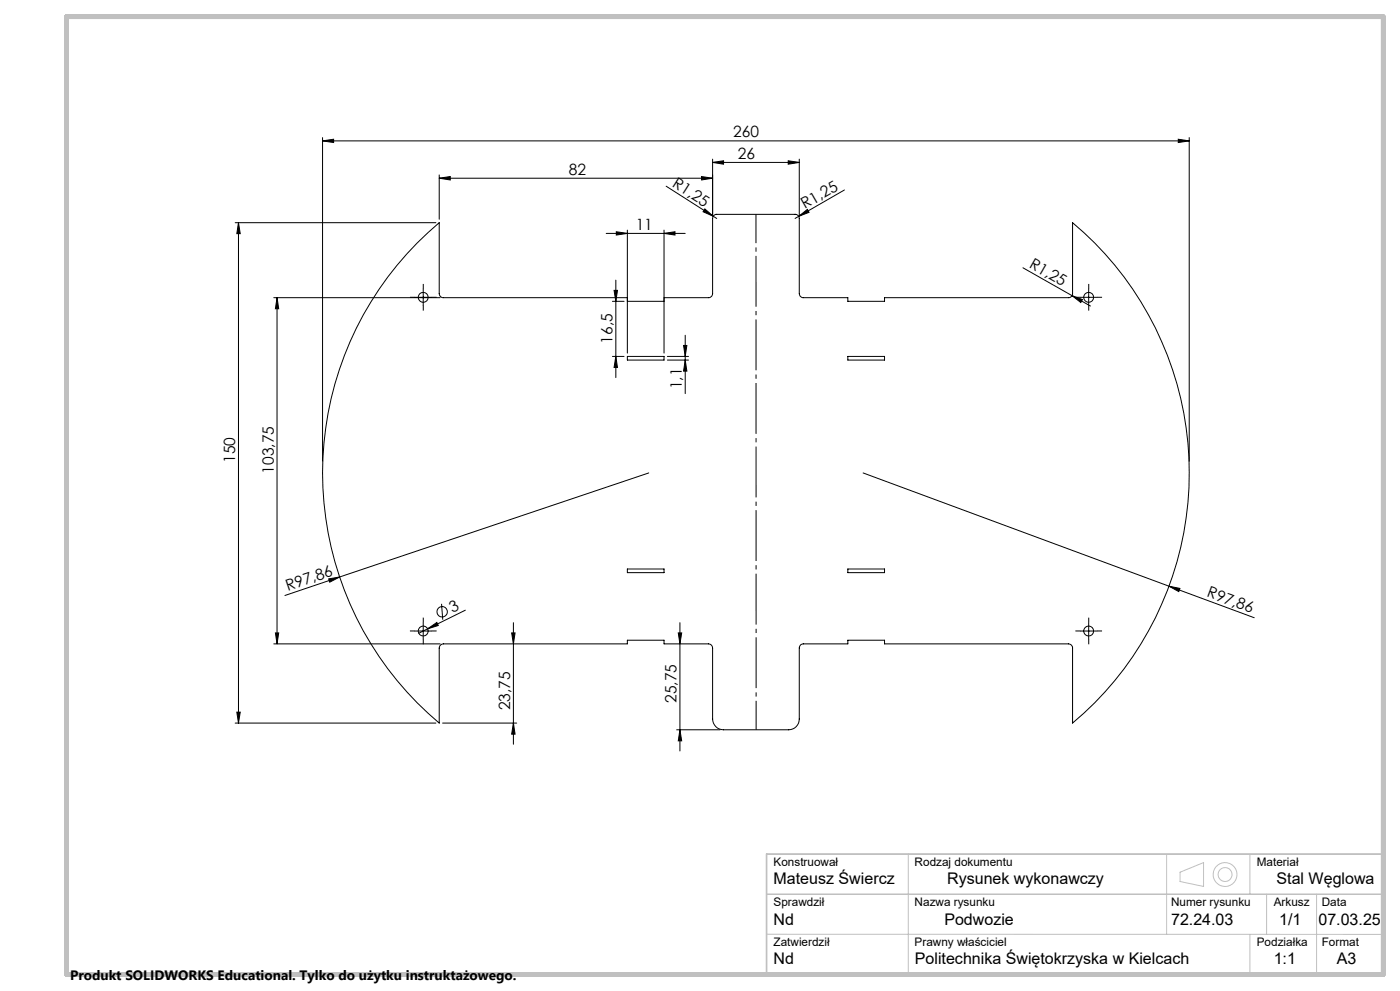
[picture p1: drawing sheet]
<svg xmlns="http://www.w3.org/2000/svg" width="420mm" height="297mm" viewBox="0 0 420 297" stroke-linecap="round" stroke-linejoin="round" font-family="sans-serif">
<g fill="none" stroke="#000" stroke-width=".3">
<path d="M96.8 42.2l3.3-.5v1zM96.8 41.2v97M96.8 42.2h260M131.8 53.4l3.3-.5v1zM131.8 52.4v13.3M131.8 53.4h82M199.8 55.8l14.2 9M210.5 52.9l3.3 .5-3.3 .5zM213.8 48.7l3.3-.5v1zM213.8 47.7v16.8M213.8 48.7h26M236.5 48.2l3.3 .5-3.3 .5z"/>
<path d="M239.8 47.7v16.8M253.3 56.9l-13.7 7.9M353.5 41.7l3.3 .5-3.3 .5zM356.8 41.2v97M70.6 66.7h60.2M71.5 66.7l.6 3.3h-1.1zM71.5 66.7v150M181.9 70h23.7M184.9 69.5l3.3 .5-3.3 .4zM188.2 69v36.8M199.2 70l3.3-.5v.9zM199.2 69v36.8"/>
<path d="M211.5 62.6l2.5 2.2-3.1-1.3zM214 64.8l1 .7M239.6 64.8l2.6-2 .5 .8zM239.6 64.8l-1.1 .7M82.1 89.2h49.9M83.1 89.2l.5 3.3h-1zM83.1 89.2v103.8M124.5 89.1h5M127 86.6v5M183.7 90.3h3.5M184.2 87h1l-.5 3.3zM184.7 84v29.2"/>
<path d="M188.2 89.2h-55.2a1.26 1.26 0 0 1-1.2-1.2v-21.3a97.8 97.8 0 0 0 0 150v-22.5a1.33 1.33 0 0 1 1.2-1.2h55.2v-1.1h11v1.1h13.3a1.26 1.26 0 0 1 1.3 1.2v21.3a3.3 3.3 0 0 0 3.3 3.2h19.5a3.2 3.2 0 0 0 3.2-3.2v-21.3a1.21 1.21 0 0 1 1.2-1.2h13.4v-1.1h11v1.1h55.1a1.26 1.26 0 0 1 1.3 1.2v22.5a97.8 97.8 0 0 0 0-150v21.3a1.21 1.21 0 0 1-1.3 1.2h-55.1v1.1h-11v-1.1h-13.4a1.21 1.21 0 0 1-1.2-1.2v-22.5a1.21 1.21 0 0 0-1.3-1.3h-23.5a1.21 1.21 0 0 0-1.2 1.3v22.5a1.21 1.21 0 0 1-1.3 1.2h-13.3M188.2 90.3h11M306.9 80.3l14.7 8.3M321.6 88.6l3.1 1.2-.5 .9zM321.6 88.6l5.5 3.1M324.1 89.1h5M326.6 86.6v5M183.7 106.8h3.5M184.7 106.8l.5 3.3h-1zM188.2 106.8h11v1.1h-11zM200.2 107.9h6.4M200.2 106.8h6.4"/>
<path d="M205.1 103.5h1l-.5 3.3zM205.6 100.5v17.5M205.6 107.9l.5 3.3h-1zM254.4 106.8h11v1.1h-11zM194.6 141.7l-92.7 31.2M258.9 141.7l91.8 34M98.6 173.5l3.3-.6-3 1.6zM101.9 172.9l-16.4 5.6M188.2 170.5h11v1.1h-11zM254.4 170.5h11v1.1h-11zM350.7 175.7l3.3 .7-.4 .9zM350.7 175.7l25.6 9.4"/>
<path d="M82.1 193h49.9M82.6 189.7h1l-.5 3.3zM124.5 189.1h5M127 186.6v5M128.3 188.5l2.8-2 .4 1zM128.3 188.5l-2.7 1.3M132.5 181l.3 4.7M139.6 182.9l-11.3 5.6M153.5 189.7h1l-.5 3.3zM154 186.6v36.5M203.5 189.7h1l-.5 3.3zM204 186.6v38.5"/>
<path d="M324.1 189.1h5M326.6 186.6v5M70.6 216.7h60.2M71 213.4h1.1l-.6 3.3zM132.8 216.7h22.2M154 216.7l.5 3.3h-1zM203 218.7h13M204 218.7l.5 3.3h-1z"/>
<circle cx="127" cy="89.1" r="1.49"/>
<circle cx="326.6" cy="89.1" r="1.5"/>
<circle cx="127" cy="189.1" r="1.49"/>
<circle cx="132.7" cy="183.3" r="1.56"/>
<circle cx="326.6" cy="189.1" r="1.5"/>
</g>
<g fill="none" stroke="#c0c0c0" stroke-width=".3">
<path d="M230 256h185M272.5 256v36M350 256v24M375 256v12M230 280h185M230 268h185M354 261.4l7.1-2.9v7.2l-7.1-1.5zM380 268v12M395 268v24M375 280v12"/>
<circle cx="367.5" cy="262.1" r="2.08"/>
<circle cx="367.5" cy="262.1" r="3.6"/>
</g>
<g fill="none" stroke="#000" stroke-width=".3" stroke-dasharray="15.2 1.3 1.3 1.3" stroke-linecap="butt">
<path d="M124.5 89.1h-1.5M127 86.6v-1.5M127 91.6v1.5M129.5 89.1h1.5M324.1 89.1h-1.5M326.6 86.6v-1.5M326.6 91.6v1.5M329.1 89.1h1.5M124.5 189.1h-1.5M127 186.6v-1.5M127 191.6v1.5M129.5 189.1h1.5"/>
<path d="M324.1 189.1h-1.5M326.6 186.6v-1.5M326.6 191.6v1.5M329.1 189.1h1.5"/>
</g>
<path d="M226.8 64.2v154.5" fill="none" stroke="#000" stroke-width=".3" stroke-dasharray="15.2 1.3 1.3 1.3" stroke-dashoffset="6.6" stroke-linecap="butt"/>
<g fill="#c0c0c0">
<path d="M19.8 148.5a.17 .17 0 0 1 .3 0 .17 .17 0 0 1-.3 0zM217.3 5a.2 .2 0 0 1 .4 0 .2 .2 0 0 1-.4 0zM414.8 148.5a.17 .17 0 0 1 .3 0 .17 .17 0 0 1-.3 0zM217.3 292a.2 .2 0 0 1 .4 0 .2 .2 0 0 1-.4 0z"/>
<path d="M19.8 248.5a.17 .17 0 0 1 .3 0 .17 .17 0 0 1-.3 0zM414.8 248.5a.17 .17 0 0 1 .3 0 .17 .17 0 0 1-.3 0zM19.8 198.5a.17 .17 0 0 1 .3 0 .17 .17 0 0 1-.3 0zM414.8 198.5a.17 .17 0 0 1 .3 0 .17 .17 0 0 1-.3 0zM19.8 148.5a.17 .17 0 0 1 .3 0 .17 .17 0 0 1-.3 0zM414.8 148.5a.17 .17 0 0 1 .3 0 .17 .17 0 0 1-.3 0zM19.8 98.5a.17 .17 0 0 1 .3 0 .17 .17 0 0 1-.3 0zM414.8 98.5a.17 .17 0 0 1 .3 0 .17 .17 0 0 1-.3 0zM19.8 48.5a.17 .17 0 0 1 .3 0 .17 .17 0 0 1-.3 0zM414.8 48.5a.17 .17 0 0 1 .3 0 .17 .17 0 0 1-.3 0zM67.3 5a.2 .2 0 0 1 .4 0 .2 .2 0 0 1-.4 0zM67.3 292a.2 .2 0 0 1 .4 0 .2 .2 0 0 1-.4 0zM117.3 5a.17 .17 0 0 1 .3 0 .17 .17 0 0 1-.3 0zM117.3 292a.17 .17 0 0 1 .3 0 .17 .17 0 0 1-.3 0zM167.3 5a.2 .2 0 0 1 .4 0 .2 .2 0 0 1-.4 0zM167.3 292a.2 .2 0 0 1 .4 0 .2 .2 0 0 1-.4 0zM217.3 5a.2 .2 0 0 1 .4 0 .2 .2 0 0 1-.4 0zM217.3 292a.2 .2 0 0 1 .4 0 .2 .2 0 0 1-.4 0zM267.3 5a.2 .2 0 0 1 .4 0 .2 .2 0 0 1-.4 0zM267.3 292a.2 .2 0 0 1 .4 0 .2 .2 0 0 1-.4 0zM317.3 5a.17 .17 0 0 1 .3 0 .17 .17 0 0 1-.3 0zM317.3 292a.17 .17 0 0 1 .3 0 .17 .17 0 0 1-.3 0zM367.3 5a.2 .2 0 0 1 .4 0 .2 .2 0 0 1-.4 0zM367.3 292a.2 .2 0 0 1 .4 0 .2 .2 0 0 1-.4 0z"/>
</g>
<path d="M415 256h-185v36" fill="none" stroke="#c0c0c0" stroke-width=".5"/>
<path d="M20 5h395v287h-395z" fill="none" stroke="#c0c0c0" stroke-width="1.4"/>
<g fill="#000">
<path d="M211.5 62.6l2.5 2.2-3.1-1.3zM239.6 64.8l2.6-2 .5 .8zM321.6 88.6l3.1 1.2-.5 .9zM98.6 173.5l3.3-.6-3 1.6zM350.7 175.7l3.3 .7-.4 .9zM128.3 188.5l2.8-2 .4 1z"/>
<path d="M131.8 53.4l3.3-.5v1zM210.5 52.9l3.3 .5-3.3 .5z"/>
<path d="M213.8 48.7l3.3-.5v1zM236.5 48.2l3.3 .5-3.3 .5z"/>
<path d="M353.5 41.7l3.3 .5-3.3 .5zM96.8 42.2l3.3-.5v1z"/>
<path d="M71.5 66.7l.6 3.3h-1.1zM71 213.4h1.1l-.6 3.3zM203.5 189.7h1l-.5 3.3zM204 218.7l.5 3.3h-1zM83.1 89.2l.5 3.3h-1zM82.6 189.7h1l-.5 3.3z"/>
<path d="M184.9 69.5l3.3 .5-3.3 .4zM199.2 70l3.3-.5v.9z"/>
<path d="M184.7 106.8l.5 3.3h-1zM184.2 87h1l-.5 3.3z"/>
<path d="M205.1 103.5h1l-.5 3.3zM205.6 107.9l.5 3.3h-1z"/>
<path d="M154 216.7l.5 3.3h-1zM153.5 189.7h1l-.5 3.3z"/>
</g>
<g font-size="4.8">
<text x="232.1" y="265">Mateusz Świercz</text>
<text x="284.1" y="265">Rysunek wykonawczy</text>
<text x="383" y="265">Stal Węglowa</text>
<text x="232.1" y="277.2">Nd</text>
<text x="283.3" y="277.2">Podwozie</text>
<text x="351.3" y="277.2">72.24.03</text>
<text x="383.8" y="277.2">1/1</text>
<text x="395.5" y="277.2">07.03.25</text>
<text x="232.1" y="289">Nd</text>
<text x="274.5" y="289">Politechnika Świętokrzyska w Kielcach</text>
<text x="382.1" y="289">1:1</text>
<text x="401" y="289">A3</text>
</g>
<g font-size="4.7">
<text x="220" y="41.2">260</text>
<text x="221.4" y="47.7">26</text>
<text x="170.6" y="52.4">82</text>
<text x="201.5" y="55.7" transform="rotate(32 201.5 55.7)">R1,25</text>
<text x="241.5" y="62.7" transform="rotate(-30 241.5 62.7)">R1,25</text>
<text x="190.7" y="68.9">11</text>
<text x="308.5" y="80" transform="rotate(30 308.5 80)">R1,25</text>
<text x="183.7" y="103" transform="rotate(-90 183.7 103)">16,5</text>
<text x="204.6" y="116.6" transform="rotate(-90 204.6 116.6)">1,1</text>
<text x="70.6" y="138.7" transform="rotate(-90 70.6 138.7)">150</text>
<text x="82.1" y="141.9" transform="rotate(-90 82.1 141.9)">103,75</text>
<text x="86.4" y="177.1" transform="rotate(-19 86.4 177.1)">R97,86</text>
<text x="361.9" y="178.7" transform="rotate(20 361.9 178.7)">R97,86</text>
<text x="135.7" y="183.7" transform="rotate(-26 135.7 183.7)">3</text>
<text x="153" y="212.9" transform="rotate(-90 153 212.9)">23,75</text>
<text x="203" y="210.6" transform="rotate(-90 203 210.6)">25,75</text>
</g>
<text font-size="4.1" x="21" y="293.7">Produkt SOLIDWORKS Educational. Tylko do użytku instruktażowego.</text>
<g font-size="3.5">
<text x="232.1" y="259.6">Konstruował</text>
<text x="274.4" y="259.6">Rodzaj dokumentu</text>
<text x="377" y="259.6">Materiał</text>
<text x="232.1" y="271.5">Sprawdził</text>
<text x="274.4" y="271.5">Nazwa rysunku</text>
<text x="351.3" y="271.5">Numer rysunku</text>
<text x="382.1" y="271.5">Arkusz</text>
<text x="396.5" y="271.5">Data</text>
<text x="232.1" y="283.5">Zatwierdził</text>
<text x="274.4" y="283.5">Prawny właściciel</text>
<text x="377" y="283.5">Podziałka</text>
<text x="396.5" y="283.5">Format</text>
</g>
</svg>
